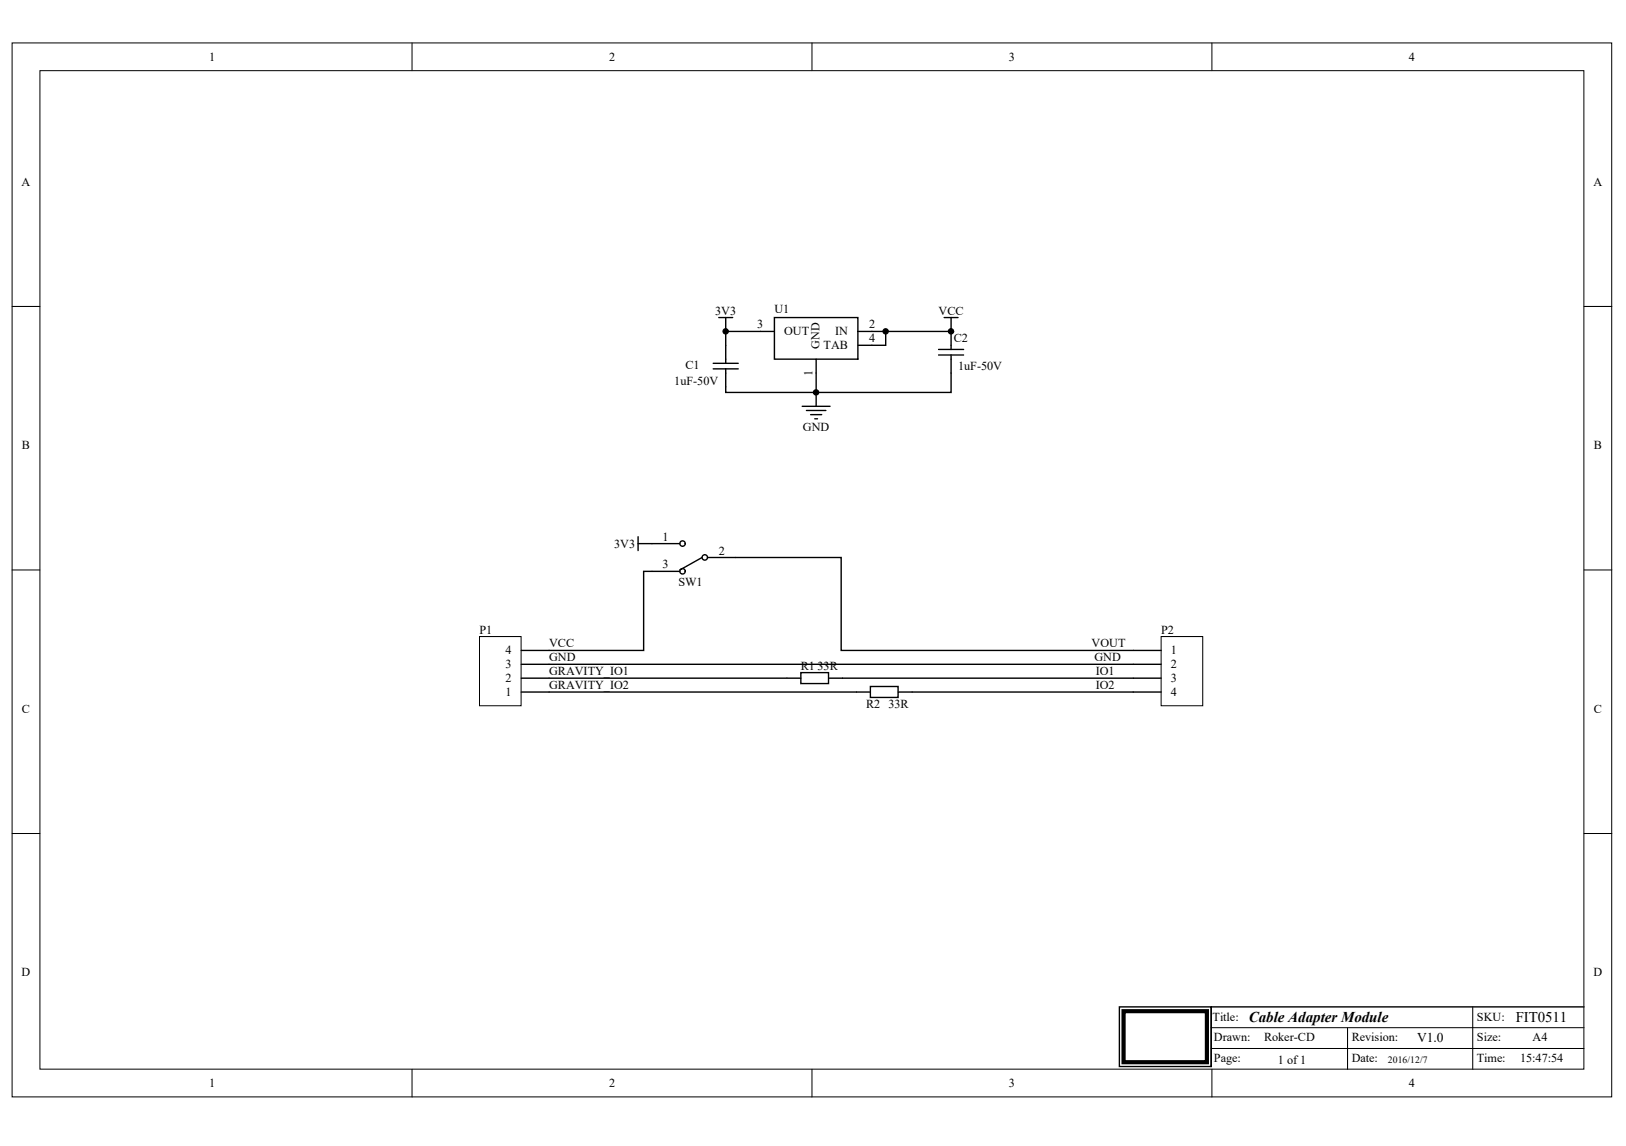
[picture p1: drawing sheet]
<svg xmlns="http://www.w3.org/2000/svg" width="287mm" height="202mm" viewBox="0 0 287 202" stroke-linecap="round" stroke-linejoin="round" font-family="sans-serif">
<g fill="#fff" stroke="#000" stroke-width=".18">
<path d="M2.1 7.6h282.2v185.9h-282.2z"/>
<path d="M7 12.5h272.4v176.1h-272.4z"/>
</g>
<g fill="none" stroke="#000" stroke-width=".18">
<path d="M72.7 7.6v4.9M143.2 7.6v4.9M213.8 7.6v4.9M2.1 54.1h4.9M279.4 54.1h4.9M2.1 100.5h4.9M279.4 100.5h4.9M2.1 147h4.9M279.4 147h4.9M259.8 177.6v11M72.7 188.6v4.9M143.2 188.6v4.9"/>
<path d="M213.6 181.3h65.8M213.6 184.9h65.8M213.8 188.6v4.9M237.7 181.3v7.3"/>
</g>
<path d="M197.5 177.6h16.1v10.5h-16.1zM279.4 177.6h-65.8v10.5" fill="none" stroke="#000" stroke-width=".25"/>
<path d="M198.2 178.4h14.7v9h-14.7z" fill="none" stroke="#000" stroke-width=".74"/>
<path d="M84.6 112.3h7.3v12.2h-7.3z" fill="#fff" stroke="#000" stroke-width=".18"/>
<path d="M91.9 119.6h4.9M91.9 117.2h4.9M91.9 114.7h4.9M91.9 122.1h4.9" fill="none" stroke="#000" stroke-width=".25"/>
<path d="M204.8 112.3h7.3v12.2h-7.3z" fill="#fff" stroke="#000" stroke-width=".18"/>
<g fill="none" stroke="#000" stroke-width=".25">
<path d="M126.8 56h2.4M128 56v2.5M136.6 56h14.7v7.4h-14.7zM136.6 58.5h-8.6v5.6M151.3 58.5h16.5M156.2 58.5v2.4h-4.9M166.5 56h2.5M167.8 56v5.6M125.8 64.1h4.4M125.8 65.1h4.4M141.5 71.7h4.9M142.2 72.4h3.5"/>
<path d="M143 73.1h1.9M143.7 73.9h.5M144 63.4v8.3M165.6 61.6h4.4M165.6 62.6h4.4M167.8 62.6v6.6h-39.8v-4.1M112.6 94.7v2.4M112.6 95.9h7.3M123.8 98.3l-3.9 2.2M124.8 98.3h23.6v16.4h56.4M96.8 117.2h108M96.8 119.6h44.5"/>
<path d="M119.9 100.8h-6.4v13.9h-16.7M141.3 118.6h4.8v2h-4.8zM146.2 119.6h58.6M96.8 122.1h56.7M153.5 121.1h4.9v1.9h-4.9zM158.4 122.1h46.4"/>
<circle cx="120.4" cy="95.9" r=".48"/>
<circle cx="124.3" cy="98.3" r=".48"/>
<circle cx="120.4" cy="100.8" r=".48"/>
</g>
<g fill="#000" stroke="#000" stroke-width=".18">
<circle cx="128" cy="58.4" r=".48"/>
<circle cx="156.2" cy="58.4" r=".48"/>
<circle cx="167.7" cy="58.4" r=".48"/>
<circle cx="143.9" cy="69.2" r=".48"/>
</g>
<g font-size="2.6">
<text x="220.3" y="180.2">Cable Adapter Module</text>
<text x="267.4" y="180.2">FIT0511</text>
</g>
<text font-size="2.4" x="250" y="183.9">V1.0</text>
<g font-size="2.2">
<text x="36.9" y="10.7">1</text>
<text x="107.4" y="10.7">2</text>
<text x="178" y="10.7">3</text>
<text x="248.5" y="10.7">4</text>
<text x="3.8" y="32.7">A</text>
<text x="281.1" y="32.7">A</text>
<text x="126.1" y="55.5">3V3</text>
<text x="133.6" y="57.9">3</text>
<text x="136.6" y="55.2">U1</text>
<text x="138.3" y="59.2">OUT</text>
<text x="147.3" y="59.2">IN</text>
<text x="153.3" y="57.9">2</text>
<text x="165.6" y="55.5">VCC</text>
<text x="120.9" y="65">C1</text>
<text x="145.3" y="61.6">TAB</text>
<text x="153.3" y="60.4">4</text>
<text x="168.3" y="60.4">C2</text>
<text x="169" y="65.3">1uF-50V</text>
<text x="118.9" y="68">1uF-50V</text>
<text x="141.6" y="76">GND</text>
<text x="3.9" y="79.2">B</text>
<text x="281.1" y="79.2">B</text>
<text x="116.9" y="95.4">1</text>
<text x="108.3" y="96.6">3V3</text>
<text x="116.9" y="100.3">3</text>
<text x="126.8" y="97.8">2</text>
<text x="119.7" y="103.4">SW1</text>
<text x="84.6" y="111.8">P1</text>
<text x="204.8" y="111.8">P2</text>
<text x="89.1" y="117.9">3</text>
<text x="89.1" y="115.4">4</text>
<text x="96.8" y="119.1">GRAVITY_IO1</text>
<text x="96.8" y="114.2">VCC</text>
<text x="96.8" y="116.6">GND</text>
<text x="141.3" y="118.1">R1</text>
<text x="144.2" y="118.1">33R</text>
<text x="192.5" y="114.2">VOUT</text>
<text x="193" y="116.6">GND</text>
<text x="193.3" y="119.1">IO1</text>
<text x="206.5" y="115.4">1</text>
<text x="206.5" y="117.9">2</text>
<text x="3.9" y="125.7">C</text>
<text x="89.1" y="122.8">1</text>
<text x="89.1" y="120.3">2</text>
<text x="96.8" y="121.5">GRAVITY_IO2</text>
<text x="152.8" y="125">R2</text>
<text x="156.7" y="125">33R</text>
<text x="193.3" y="121.5">IO2</text>
<text x="206.5" y="120.3">3</text>
<text x="206.5" y="122.8">4</text>
<text x="281.1" y="125.7">C</text>
<text x="3.8" y="172.2">D</text>
<text x="281.1" y="172.2">D</text>
<text x="213.9" y="180">Title:</text>
<text x="214.1" y="183.7">Drawn:</text>
<text x="223" y="183.7">Roker-CD</text>
<text x="238.4" y="183.7">Revision:</text>
<text x="260.5" y="183.7">Size:</text>
<text x="260.5" y="180">SKU:</text>
<text x="270.3" y="183.7">A4</text>
<text x="36.9" y="191.8">1</text>
<text x="107.4" y="191.8">2</text>
<text x="178" y="191.8">3</text>
<text x="214.1" y="187.4">Page:</text>
<text x="225.4" y="187.6">1 of 1</text>
<text x="238.4" y="187.4">Date:</text>
<text x="248.5" y="191.8">4</text>
<text x="260.5" y="187.4">Time:</text>
<text x="268.1" y="187.4">15:47:54</text>
</g>
<g font-size="2.1">
<text x="144.6" y="61.6" transform="rotate(-90 144.6 61.6)">GND</text>
<text x="143.3" y="66.4" transform="rotate(-90 143.3 66.4)">1</text>
</g>
<text font-size="1.7" x="244.8" y="187.5">2016/12/7</text>
</svg>
